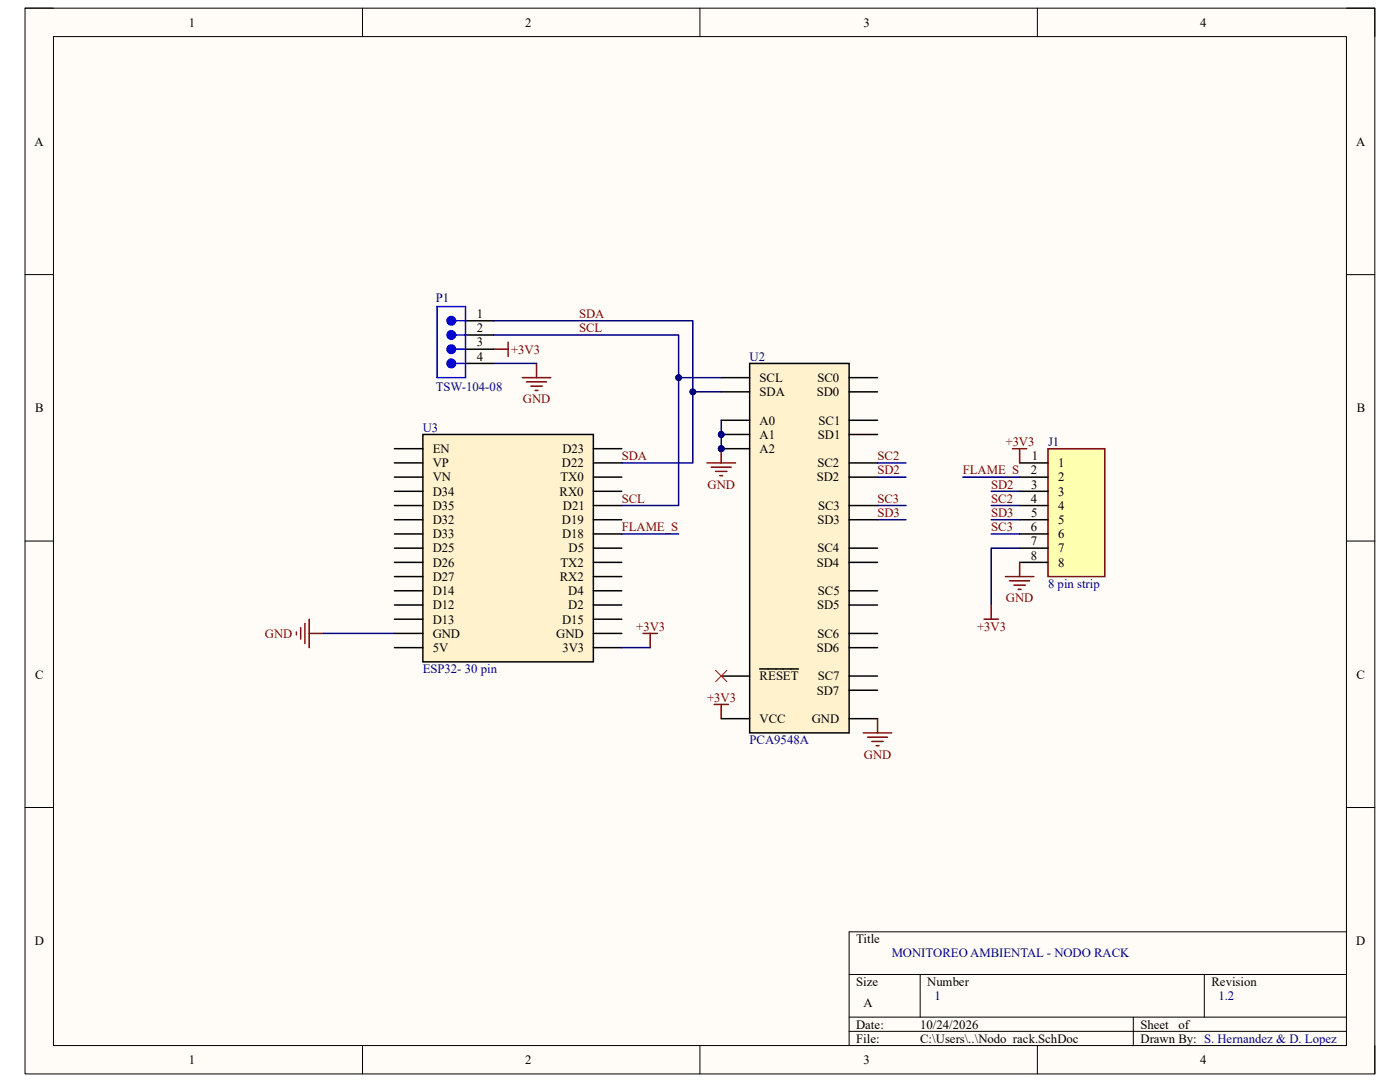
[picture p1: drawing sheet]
<svg xmlns="http://www.w3.org/2000/svg" width="279mm" height="216mm" viewBox="0 0 279 216" stroke-linecap="round" stroke-linejoin="round" font-family="sans-serif">
<path d="M5 1.6h269.4v212.7h-269.4z" fill-rule="evenodd" fill="#fffcf8"/>
<path d="M5 1.6h269.4v212.7h-269.4z" fill="none" stroke="#000" stroke-width=".2"/>
<path d="M10.7 7.3h258v201.3h-258z" fill-rule="evenodd" fill="#fffcf8"/>
<g fill="none" stroke="#000" stroke-width=".2">
<path d="M5 1.6h5.7M10.7 7.3h258v201.3h-258zM72.3 1.6v5.7M139.7 1.6v5.7M207 1.6v5.7M268.7 1.6h5.7v5.7M5 54.8h5.7M268.7 54.8h5.7M5 108h5.7M268.7 108h5.7M5 161.1h5.7M268.7 161.1h5.7"/>
<path d="M169.5 194.4h99.2M183.6 194.4v8.6M240.3 194.4v8.6M268.7 185.9h-99.2v22.7M72.3 208.6v5.7M139.7 208.6v5.7M169.5 203h99.2M169.5 205.8h99.2M207 208.6v5.7M226.2 203v5.6M274.4 208.6v5.7"/>
</g>
<path d="M84.4 86.7h34v45.4h-34z" fill-rule="evenodd" fill="#fff2cc"/>
<g fill="none" stroke="#000" stroke-width=".3">
<path d="M78.7 89.5h5.7M78.7 92.4h5.7M78.7 95.2h5.7M78.7 98h5.7M84.4 86.7h34v45.4h-34zM118.4 89.5h5.7M118.4 92.4h5.7M118.4 95.2h5.7M118.4 98h5.7M78.7 100.9h5.7M78.7 103.7h5.7M78.7 106.5h5.7"/>
<path d="M78.7 109.4h5.7M78.7 112.2h5.7M78.7 115.1h5.7M78.7 117.9h5.7M118.4 100.9h5.7M118.4 103.7h5.7M118.4 106.5h5.7M118.4 109.4h5.7M118.4 112.2h5.7M118.4 115.1h5.7M118.4 117.9h5.7M78.7 120.7h5.7"/>
<path d="M78.7 123.6h5.7M78.7 126.4h5.7M78.7 129.2h5.7M118.4 120.7h5.7M118.4 123.6h5.7M118.4 126.4h5.7M118.4 129.2h5.7"/>
</g>
<g fill="none" stroke="#800000" stroke-width=".3">
<path d="M104.2 75.4h5.7M105.1 76.2h4M105.9 77.1h2.3M106.8 77.9h.6M107.1 72.5v2.9M141.1 92.4h5.7M142 93.2h3.9M142.8 94.1h2.3M143.7 94.9h.5M143.9 89.5v2.9M59.2 126.1v.6M60 125.3v2.2"/>
<path d="M60.9 124.4v4M61.7 123.6v5.6M61.7 126.4h2.8M172.3 146.2h5.7M173.1 147.1h4M174 147.9h2.3M174.8 148.8h.6M175.1 143.4v2.8"/>
</g>
<circle cx="143.9" cy="89.5" r=".57" fill="#000080"/>
<circle cx="143.9" cy="89.5" r=".57" fill="none" stroke="#000080" stroke-width=".2"/>
<path d="M98.6 69.7h2.8M101.4 68.3v2.8M128.3 126.4h2.9M129.8 126.4v2.8M142.5 140.6h2.9M143.9 140.6v2.8" fill="none" stroke="#800000" stroke-width=".3"/>
<path d="M209.2 89.5h11.3v25.6h-11.3z" fill-rule="evenodd" fill="#ffffb0"/>
<path d="M202.1 89.5h2.8M203.5 89.5v2.9M209.2 89.5h11.3v25.6h-11.3z" fill="none" stroke="#800000" stroke-width=".3"/>
<path d="M203.5 92.4h5.7M203.5 95.2h5.7M203.5 98h5.7M203.5 100.9h5.7M203.5 103.7h5.7M203.5 106.5h5.7M203.5 109.4h5.7M203.5 112.2h5.7" fill="none" stroke="#000" stroke-width=".3"/>
<circle cx="143.9" cy="86.7" r=".57" fill="#000080"/>
<circle cx="143.9" cy="86.7" r=".57" fill="none" stroke="#000080" stroke-width=".2"/>
<circle cx="143.9" cy="89.5" r=".57" fill="#000080"/>
<circle cx="143.9" cy="89.5" r=".57" fill="none" stroke="#000080" stroke-width=".2"/>
<path d="M149.6 72.5h19.9v73.7h-19.9z" fill-rule="evenodd" fill="#fff2cc"/>
<path d="M149.6 72.5h19.9v73.7h-19.9zM143.9 83.9h5.7M143.9 86.7h5.7" fill="none" stroke="#000" stroke-width=".3"/>
<circle cx="143.9" cy="86.7" r=".57" fill="#000080"/>
<circle cx="143.9" cy="86.7" r=".57" fill="none" stroke="#000080" stroke-width=".2"/>
<path d="M143.9 89.5h5.7" fill="none" stroke="#000" stroke-width=".3"/>
<circle cx="143.9" cy="89.5" r=".57" fill="#000080"/>
<circle cx="143.9" cy="89.5" r=".57" fill="none" stroke="#000080" stroke-width=".2"/>
<g fill="none" stroke="#000" stroke-width=".3">
<path d="M92.9 64h5.7M92.9 66.8h5.7M92.9 69.7h5.7M92.9 72.5h5.7M143.9 75.4h5.7M143.9 78.2h5.7M169.5 75.4h5.6M169.5 78.2h5.6M169.5 83.9h5.6M169.5 92.4h5.6M169.5 86.7h5.6M169.5 95.2h5.6"/>
<path d="M169.5 100.9h5.6M169.5 109.4h5.6M169.5 117.9h5.6M169.5 103.7h5.6M169.5 112.2h5.6M143.9 134.9h5.7M151.6 133.5h7.8M169.5 134.9h5.6M169.5 126.4h5.6M169.5 120.7h5.6M169.5 129.2h5.6M169.5 137.7h5.6"/>
<path d="M143.9 143.4h5.7M169.5 143.4h5.6"/>
</g>
<path d="M142.8 133.8l2.3 2.2M145.1 133.8l-2.3 2.2" fill="none" stroke="#f00" stroke-width=".2"/>
<path d="M90.9 64h2" fill="none" stroke="#00f" stroke-width=".3"/>
<circle cx="90.1" cy="64" r=".85" fill="#00f"/>
<g fill="none" stroke="#00f" stroke-width=".3">
<path d="M87.2 61.2h5.7v14.2h-5.7zM90.9 66.8h2"/>
<circle cx="90.1" cy="64" r=".85"/>
</g>
<circle cx="90.1" cy="66.8" r=".85" fill="#00f"/>
<g fill="none" stroke="#00f" stroke-width=".3">
<path d="M90.9 69.7h2M90.9 72.5h2"/>
<circle cx="90.1" cy="66.8" r=".85"/>
</g>
<circle cx="90.1" cy="69.7" r=".85" fill="#00f"/>
<circle cx="90.1" cy="69.7" r=".85" fill="none" stroke="#00f" stroke-width=".3"/>
<circle cx="90.1" cy="72.5" r=".85" fill="#00f"/>
<circle cx="90.1" cy="72.5" r=".85" fill="none" stroke="#00f" stroke-width=".3"/>
<path d="M143.9 83.9v5.6M64.5 126.4h14.2" fill="none" stroke="#000080" stroke-width=".3"/>
<circle cx="143.9" cy="89.5" r=".57" fill="#000080"/>
<circle cx="143.9" cy="89.5" r=".57" fill="none" stroke="#000080" stroke-width=".2"/>
<circle cx="143.9" cy="86.7" r=".57" fill="#000080"/>
<circle cx="143.9" cy="86.7" r=".57" fill="none" stroke="#000080" stroke-width=".2"/>
<g fill="none" stroke="#000080" stroke-width=".3">
<path d="M98.6 66.8h36.8v8.6h8.5M98.6 72.5h8.5M175.1 95.2h5.7M175.1 92.4h5.7M192.2 95.2h11.3M197.8 98h5.7M124.1 106.5h11.3M175.1 100.9h5.7M175.1 103.7h5.7M197.8 106.5h5.7M197.8 100.9h5.7M197.8 103.7h5.7"/>
<path d="M203.5 109.4h-5.7v11.3M124.1 129.2h5.7"/>
</g>
<path d="M200.6 115.1h5.7M201.5 115.9h4M202.4 116.8h2.2M203.2 117.6h.6M203.5 112.2v2.9M196.4 123.6h2.8M197.8 120.7v2.9" fill="none" stroke="#800000" stroke-width=".3"/>
<circle cx="135.4" cy="75.4" r=".57" fill="#000080"/>
<circle cx="135.4" cy="75.4" r=".57" fill="none" stroke="#000080" stroke-width=".2"/>
<path d="M135.4 75.4v25.5h-11.3" fill="none" stroke="#000080" stroke-width=".3"/>
<circle cx="135.4" cy="75.4" r=".57" fill="#000080"/>
<circle cx="135.4" cy="75.4" r=".57" fill="none" stroke="#000080" stroke-width=".2"/>
<path d="M98.6 64h39.7v14.2h5.6" fill="none" stroke="#000080" stroke-width=".3"/>
<circle cx="138.3" cy="78.2" r=".57" fill="#000080"/>
<circle cx="138.3" cy="78.2" r=".57" fill="none" stroke="#000080" stroke-width=".2"/>
<path d="M138.3 78.2v14.2h-14.2" fill="none" stroke="#000080" stroke-width=".3"/>
<circle cx="138.3" cy="78.2" r=".57" fill="#000080"/>
<circle cx="138.3" cy="78.2" r=".57" fill="none" stroke="#000080" stroke-width=".2"/>
<g font-size="2.5">
<text x="37.7" y="5.3">1</text>
<text x="104.8" y="5.3">2</text>
<text x="172.3" y="5.3">3</text>
<text x="239.5" y="5.3">4</text>
<text x="6.9" y="29.1">A</text>
<text x="270.6" y="29.1">A</text>
<text x="95.2" y="63.5">1</text>
<text x="95.2" y="66.3">2</text>
<text x="95.2" y="69.1">3</text>
<text x="95.2" y="72">4</text>
<text x="151.6" y="76.2">SCL</text>
<text x="163.2" y="76.2">SC0</text>
<text x="7" y="82.3">B</text>
<text x="151.6" y="79">SDA</text>
<text x="163" y="79">SD0</text>
<text x="270.8" y="82.3">B</text>
<text x="151.6" y="84.7">A0</text>
<text x="151.6" y="87.5">A1</text>
<text x="163.2" y="87.5">SD1</text>
<text x="163.4" y="84.7">SC1</text>
<text x="86.4" y="90.4">EN</text>
<text x="86.4" y="93.2">VP</text>
<text x="112.1" y="93.2">D22</text>
<text x="112.2" y="90.4">D23</text>
<text x="151.6" y="90.4">A2</text>
<text x="163.2" y="93.2">SC2</text>
<text x="205.7" y="94.7">2</text>
<text x="205.9" y="91.8">1</text>
<text x="211.2" y="93.2">1</text>
<text x="86.4" y="96.1">VN</text>
<text x="86.4" y="98.9">D34</text>
<text x="86.4" y="101.7">D35</text>
<text x="111.7" y="98.9">RX0</text>
<text x="111.8" y="96.1">TX0</text>
<text x="112.4" y="101.7">D21</text>
<text x="163" y="96.1">SD2</text>
<text x="163.3" y="101.7">SC3</text>
<text x="205.7" y="100.3">4</text>
<text x="205.8" y="97.5">3</text>
<text x="211.2" y="96.1">2</text>
<text x="211.2" y="98.9">3</text>
<text x="211.2" y="101.7">4</text>
<text x="86.4" y="104.6">D32</text>
<text x="86.4" y="107.4">D33</text>
<text x="112.1" y="104.6">D19</text>
<text x="112.2" y="107.4">D18</text>
<text x="163.2" y="104.6">SD3</text>
<text x="205.7" y="106">6</text>
<text x="205.8" y="103.2">5</text>
<text x="211.2" y="104.6">5</text>
<text x="211.2" y="107.4">6</text>
<text x="86.4" y="110.2">D25</text>
<text x="86.4" y="113.1">D26</text>
<text x="111.8" y="113.1">TX2</text>
<text x="113.5" y="110.2">D5</text>
<text x="163" y="113.1">SD4</text>
<text x="163.2" y="110.2">SC4</text>
<text x="205.7" y="108.8">7</text>
<text x="205.7" y="111.7">8</text>
<text x="211.2" y="110.2">7</text>
<text x="211.2" y="113.1">8</text>
<text x="86.4" y="115.9">D27</text>
<text x="86.4" y="118.7">D14</text>
<text x="111.7" y="115.9">RX2</text>
<text x="113.4" y="118.7">D4</text>
<text x="163.2" y="118.7">SC5</text>
<text x="86.4" y="121.6">D12</text>
<text x="86.4" y="124.4">D13</text>
<text x="112.2" y="124.4">D15</text>
<text x="113.4" y="121.6">D2</text>
<text x="163.1" y="121.6">SD5</text>
<text x="86.4" y="127.3">GND</text>
<text x="86.4" y="130.1">5V</text>
<text x="111" y="127.3">GND</text>
<text x="112.2" y="130.1">3V3</text>
<text x="163" y="130.1">SD6</text>
<text x="163.2" y="127.3">SC6</text>
<text x="7" y="135.4">C</text>
<text x="151.6" y="135.8">RESET</text>
<text x="163.2" y="135.8">SC7</text>
<text x="270.7" y="135.4">C</text>
<text x="163" y="138.6">SD7</text>
<text x="151.6" y="144.3">VCC</text>
<text x="162" y="144.3">GND</text>
<text x="6.9" y="188.6">D</text>
<text x="170.9" y="188.2">Title</text>
<text x="270.7" y="188.6">D</text>
<text x="170.9" y="196.7">Size</text>
<text x="185" y="196.7">Number</text>
<text x="241.8" y="196.7">Revision</text>
<text x="172.3" y="201">A</text>
<text x="170.9" y="205.2">Date:</text>
<text x="170.9" y="208.1">File:</text>
<text x="183.6" y="205.2">10/24/2026</text>
<text x="183.7" y="208.1">C:\Users\..\Nodo_rack.SchDoc</text>
<text x="227.6" y="208.1">Drawn By: S. Hernandez &amp; D. Lopez</text>
<text x="227.6" y="205.2">Sheet</text>
<text x="235.2" y="205.2">of</text>
<text x="37.7" y="212.3">1</text>
<text x="104.8" y="212.3">2</text>
<text x="172.3" y="212.3">3</text>
<text x="239.5" y="212.3">4</text>
</g>
<g font-size="2.5" fill="#000080">
<text x="87" y="60.3">P1</text>
<text x="149.6" y="72">U2</text>
<text x="87" y="77.9">TSW-104-08</text>
<text x="84.4" y="86.1">U3</text>
<text x="209.2" y="89">J1</text>
<text x="209.2" y="117.3">8 pin strip</text>
<text x="84.4" y="134.4">ESP32- 30 pin</text>
<text x="149.6" y="148.5">PCA9548A</text>
<text x="178" y="191.1">MONITOREO AMBIENTAL - NODO RACK</text>
<text x="186.5" y="199.6">1</text>
<text x="243.2" y="199.6">1.2</text>
</g>
<g font-size="2.5" fill="#800000">
<text x="115.6" y="63.5">SDA</text>
<text x="102" y="70.6">+3V3</text>
<text x="115.6" y="66.3">SCL</text>
<text x="104.4" y="80.5">GND</text>
<text x="200.7" y="89">+3V3</text>
<text x="124.1" y="91.8">SDA</text>
<text x="175.1" y="91.8">SC2</text>
<text x="175.1" y="94.7">SD2</text>
<text x="192.2" y="94.7">FLAME_S</text>
<text x="124.1" y="100.3">SCL</text>
<text x="141.2" y="97.5">GND</text>
<text x="175.1" y="100.3">SC3</text>
<text x="197.8" y="97.5">SD2</text>
<text x="197.8" y="100.3">SC2</text>
<text x="124.1" y="106">FLAME_S</text>
<text x="175.1" y="103.2">SD3</text>
<text x="197.8" y="103.2">SD3</text>
<text x="197.8" y="106">SC3</text>
<text x="127" y="125.9">+3V3</text>
<text x="195" y="125.9">+3V3</text>
<text x="200.7" y="120.2">GND</text>
<text x="52.9" y="127.3">GND</text>
<text x="141.1" y="140">+3V3</text>
<text x="172.4" y="151.4">GND</text>
</g>
</svg>
